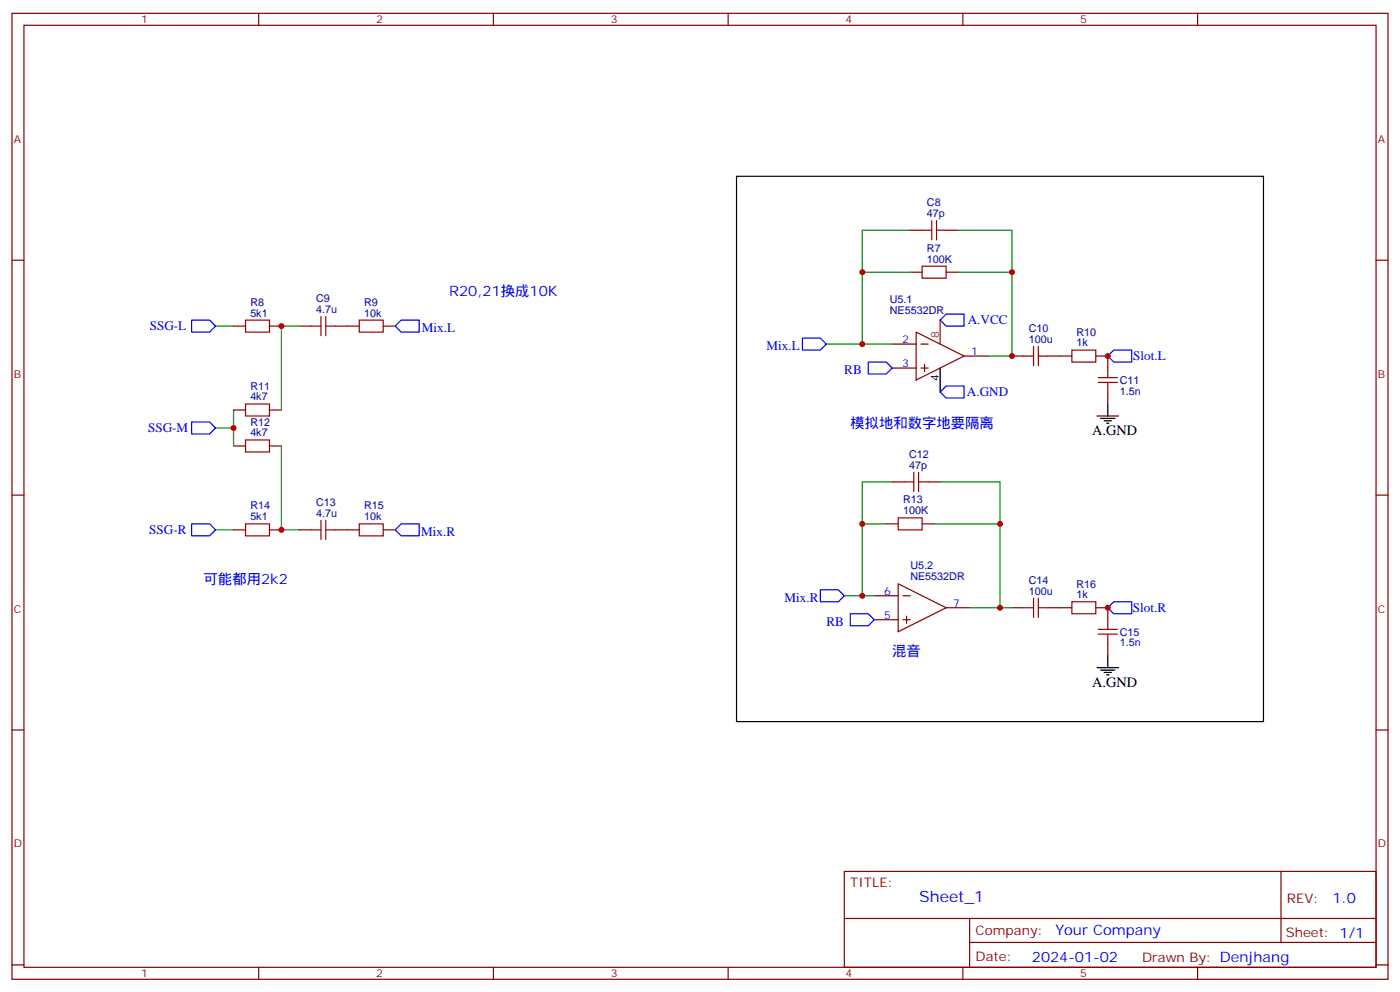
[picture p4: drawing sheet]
<svg xmlns="http://www.w3.org/2000/svg" width="412mm" height="292mm" viewBox="0 0 412 292" stroke-linecap="round" stroke-linejoin="round" font-family="sans-serif">
<g fill="none" stroke="#870000" stroke-width=".35">
<path d="M3.5 3.9h405.4v284.4h-405.4zM7.1 7.4h398.2v277.3h-398.2zM76.2 3.9v3.5M145.3 3.9v3.5M214.5 3.9v3.5M283.6 3.9v3.5M352.8 3.9v3.5M3.5 76.6h3.6M268.1 67.8h3.5M278.7 67.8h3.5M405.3 76.6h3.6M68.8 96h3.5"/>
<path d="M79.4 96h3.5M88.2 96h3.5M98.8 96h7M112.9 96h3.5M268.1 80.1h3.5M269.9 97.8l14.1 7-14.1 7.1zM278.7 80.1h3.5M262.8 101.3h7.1M262.8 108.3h7.1M271.3 101.3h2.1M271.3 108.3h2.1M272.3 107.3v2.1"/>
<path d="M284 104.8h7M298.1 104.8h3.5M308.7 104.8h7M322.8 104.8h3.5v3.5M326.3 115.4v3.5M68.8 131.3h3.5M68.8 120.7h3.5M79.4 131.3h3.5M79.4 120.7h3.5M3.5 145.7h3.6M68.8 156h3.5M79.4 156h3.5"/>
<path d="M88.2 156h3.5M98.8 156h7M112.9 156h3.5M261.1 154.2h3.5M262.8 141.9h3.5M271.6 154.2h3.6M273.4 141.9h3.5M405.3 145.7h3.6M257.5 175.4h7.1M264.6 171.8l14.1 7.1-14.1 7zM266 175.4h2.1M278.7 178.9h7.1"/>
<path d="M298.1 178.9h3.5M308.7 178.9h7M322.8 178.9h3.5v3.5M257.5 182.4h7.1M266 182.4h2.1M267.1 181.4v2.1M326.3 189.5v3.5M3.5 214.9h3.6M405.3 214.9h3.6M248.7 256.5h156.6v28.2h-156.6zM377.3 256.5v20.9M248.7 270.4h156.5"/>
<path d="M285.6 277.4h119.6M285.6 270.4v14.1M3.5 284h3.6M76.2 284.7v3.6M145.3 284.7v3.6M214.5 284.7v3.6M283.6 284.7v3.6M352.8 284.7v3.6M405.3 284h3.6"/>
</g>
<g fill="none" stroke="#00f" stroke-width=".35">
<path d="M56.4 94.2h5.3l1.8 1.8-1.8 1.8h-5.3zM118.2 94.2h5.3v3.6h-5.3l-1.8-1.8zM236.4 99.5h5.3l1.7 1.8-1.7 1.7h-5.3zM278.7 92.5h5.3v3.5h-5.3l-1.8-1.8zM255.8 106.6h5.3l1.7 1.7-1.7 1.8h-5.3zM278.7 113.6h5.3v3.6h-5.3l-1.8-1.8zM328.1 103h5.3v3.6h-5.3l-1.8-1.8zM56.4 124.2h5.3l1.8 1.8-1.8 1.7h-5.3zM56.4 154.2h5.3l1.8 1.8-1.8 1.7h-5.3zM118.2 154.2h5.3v3.5h-5.3l-1.8-1.7zM241.7 173.6h5.2l1.8 1.8-1.8 1.7h-5.2zM328.1 177.1h5.3v3.6h-5.3l-1.8-1.8z"/>
<path d="M250.5 180.7h5.3l1.7 1.7-1.7 1.8h-5.3z"/>
</g>
<g fill="none" stroke="#a10000" stroke-width=".35">
<path d="M271.6 78.4h7.1v3.5h-7.1zM271.6 67.8h2.9M274.5 64.9v5.7M275.9 67.8h2.8M275.9 64.9v5.7M72.3 94.2h7.1v3.6h-7.1zM91.7 96h2.8M94.5 93.2v5.6M96 93.2v5.6M96 96h2.8M105.8 94.2h7.1v3.6h-7.1zM72.3 118.9h7.1v3.5h-7.1z"/>
<path d="M301.6 104.8h2.8M304.4 102v5.6M305.9 104.8h2.8M305.9 102v5.6M315.7 103h7.1v3.6h-7.1zM323.5 112.6h5.6M323.5 111.2h5.6M326.3 108.3v2.9M326.3 112.6v2.8M72.3 129.5h7.1v3.5h-7.1zM269.2 139v5.7M270.6 139v5.7"/>
<path d="M72.3 154.2h7.1v3.5h-7.1zM91.7 156h2.8M94.5 153.1v5.7M96 156h2.8M96 153.1v5.7M105.8 154.2h7.1v3.5h-7.1zM264.6 152.4h7v3.6h-7zM266.3 141.9h2.9M270.6 141.9h2.8M301.6 178.9h2.8M304.4 176.1v5.6M305.9 176.1v5.6"/>
<path d="M305.9 178.9h2.8M315.7 177.1h7.1v3.6h-7.1zM323.5 186.7h5.6M323.5 185.2h5.6M326.3 182.4v2.8M326.3 186.7v2.8"/>
</g>
<g fill="none" stroke="#008700" stroke-width=".35">
<path d="M268.1 67.8h-14.1v12.3M282.2 67.8h15.9v12.3M63.5 96h5.3M88.2 96h-5.3v24.7M268.1 80.1h-14.1v21.2M282.2 80.1h15.9v24.7h-7.1M243.4 101.3h19.4M63.5 126h5.3M68.8 120.7v10.6M82.9 131.3v24.7h5.3M63.5 156h5.3M261.1 154.2h-7.1v21.2"/>
<path d="M262.8 141.9h-8.8v12.3M275.2 154.2h19.4v24.7h-8.8M276.9 141.9h17.7v12.3M248.7 175.4h8.8M294.6 178.9h3.5"/>
</g>
<path d="M217 51.9h155.2v160.5h-155.2zM276.9 108.3v7.1M326.3 118.9v3.5M323.1 122.4h6.4M324.2 123.2h4.2M325.3 123.9h2.1M326 124.6h.7M323.1 196.5h6.4M324.2 197.2h4.2M325.3 197.9h2.1M326 198.6h.7M326.3 193v3.5" fill="none" stroke="#000" stroke-width=".35"/>
<path d="M276.9 94.2v7.1" fill="none" stroke="#f00" stroke-width=".35"/>
<g fill="#c00">
<circle cx="82.9" cy="156" r=".88"/>
<circle cx="68.8" cy="126" r=".88"/>
<circle cx="82.9" cy="96" r=".88"/>
<circle cx="326.3" cy="178.9" r=".88"/>
<circle cx="326.3" cy="104.8" r=".88"/>
<circle cx="298.1" cy="104.8" r=".88"/>
<circle cx="254" cy="154.2" r=".88"/>
<circle cx="254" cy="175.4" r=".88"/>
<circle cx="254" cy="80.1" r=".88"/>
<circle cx="254" cy="101.3" r=".88"/>
<circle cx="294.6" cy="154.2" r=".88"/>
<circle cx="298.1" cy="80.1" r=".88"/>
<circle cx="294.6" cy="178.9" r=".88"/>
</g>
<text font-size="4.6" fill="#00f" x="270.8" y="265.5">Sheet_1</text>
<g font-size="4.2" fill="#00f">
<text x="132.3" y="87.2">R20,21换成10K</text>
<text x="250.5" y="126">模拟地和数字地要隔离</text>
<text x="60" y="171.8">可能都用2k2</text>
<text x="262.8" y="193">混音</text>
<text x="392.5" y="265.8">1.0</text>
<text x="310.9" y="275.3">Your Company</text>
<text x="304" y="283.1">2024-01-02</text>
</g>
<g font-size="4.2">
<text x="321.7" y="128.1">A.GND</text>
<text x="321.7" y="202.2">A.GND</text>
</g>
<g font-size="3.9" fill="#00f">
<text x="285.1" y="95.5">A.VCC</text>
<text x="44.1" y="97.3">SSG-L</text>
<text x="124.2" y="97.8">Mix.L</text>
<text x="225.8" y="103">Mix.L</text>
<text x="333.8" y="106">Slot.L</text>
<text x="248.7" y="110.1">RB</text>
<text x="284.8" y="116.7">A.GND</text>
<text x="43.6" y="127.2">SSG-M</text>
<text x="44" y="157.2">SSG-R</text>
<text x="124" y="157.7">Mix.R</text>
<text x="231.1" y="177.1">Mix.R</text>
<text x="243.4" y="184.2">RB</text>
<text x="333.7" y="180.2">Slot.R</text>
</g>
<g font-size="3.9" fill="#800">
<text x="250.5" y="261.1">TITLE:</text>
<text x="379.1" y="265.8">REV:</text>
<text x="287.4" y="275.3">Company:</text>
<text x="378.7" y="275.9">Sheet: 1/1</text>
<text x="287.4" y="283">Date:</text>
<text x="336.4" y="283.1">Drawn By: Denjhang</text>
</g>
<g font-size="3.2" fill="#800">
<text x="41.6" y="6.9">1</text>
<text x="110.8" y="6.9">2</text>
<text x="179.9" y="6.9">3</text>
<text x="249.1" y="6.9">4</text>
<text x="318.2" y="6.9">5</text>
<text x="4.1" y="42">A</text>
<text x="405.9" y="42">A</text>
<text x="4.1" y="111.2">B</text>
<text x="405.9" y="111.2">B</text>
<text x="4.1" y="180.3">C</text>
<text x="405.9" y="180.3">C</text>
<text x="4.1" y="249.4">D</text>
<text x="405.9" y="249.4">D</text>
<text x="41.6" y="287.7">1</text>
<text x="110.8" y="287.7">2</text>
<text x="179.9" y="287.7">3</text>
<text x="249.1" y="287.7">4</text>
<text x="318.2" y="287.7">5</text>
</g>
<g font-size="3.2" fill="#000080">
<text x="273.1" y="63.9">47p</text>
<text x="273.1" y="60.7">C8</text>
<text x="273.1" y="77.3">100K</text>
<text x="273.1" y="74.1">R7</text>
<text x="73.7" y="90">R8</text>
<text x="93.1" y="89">C9</text>
<text x="107.3" y="90">R9</text>
<text x="262.1" y="89.3">U5.1</text>
<text x="73.7" y="93.2">5k1</text>
<text x="93.1" y="92.1">4.7u</text>
<text x="107.3" y="93.2">10k</text>
<text x="262.1" y="92.5">NE5532DR</text>
<text x="303" y="100.9">100u</text>
<text x="303" y="97.8">C10</text>
<text x="317.1" y="102">1k</text>
<text x="317.1" y="99">R10</text>
<text x="329.8" y="113.1">C11</text>
<text x="73.7" y="117.9">4k7</text>
<text x="73.7" y="114.7">R11</text>
<text x="329.8" y="116.1">1.5n</text>
<text x="73.7" y="125.3">R12</text>
<text x="73.7" y="128.4">4k7</text>
<text x="267.8" y="138">47p</text>
<text x="267.8" y="134.8">C12</text>
<text x="73.7" y="150">R14</text>
<text x="93.1" y="149">C13</text>
<text x="107.3" y="150">R15</text>
<text x="266" y="148.2">R13</text>
<text x="73.7" y="153.1">5k1</text>
<text x="93.1" y="152.1">4.7u</text>
<text x="107.3" y="153.1">10k</text>
<text x="266" y="151.4">100K</text>
<text x="268.2" y="167.6">U5.2</text>
<text x="268.2" y="170.8">NE5532DR</text>
<text x="303" y="171.9">C14</text>
<text x="317.1" y="173">R16</text>
<text x="303" y="175">100u</text>
<text x="317.1" y="176.1">1k</text>
<text x="329.8" y="190.2">1.5n</text>
<text x="329.8" y="187.2">C15</text>
</g>
<g font-size="3.2" fill="#00f">
<text x="265.7" y="100.9">2</text>
<text x="265.7" y="108">3</text>
<text x="286.1" y="104.5">1</text>
<text x="260.4" y="175">6</text>
<text x="280.8" y="178.5">7</text>
<text x="260.4" y="182.1">5</text>
</g>
<text font-size="3.2" fill="#f00" x="276.6" y="99.5" transform="rotate(-90 276.6 99.5)">8</text>
<text font-size="3.2" x="276.6" y="112.1" transform="rotate(-90 276.6 112.1)">4</text>
</svg>
